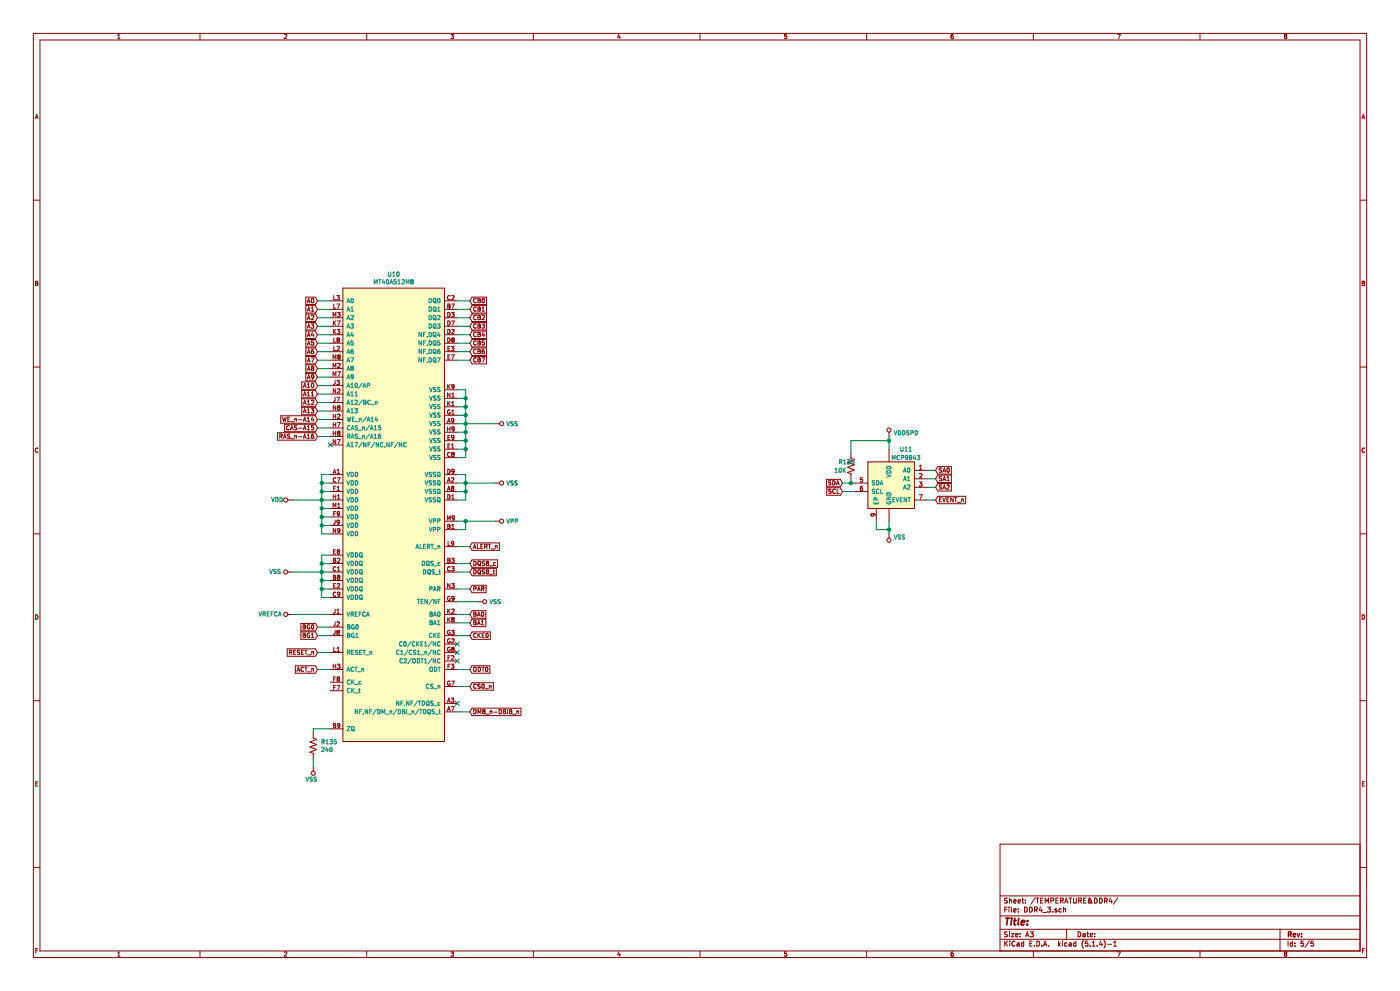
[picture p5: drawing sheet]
EESchema Schematic File Version 4
LIBS:DDR4_4Gb-cache
EELAYER 30 0
EELAYER END
$Descr A3 16535 11693
encoding utf-8
Sheet 5 5
Title ""
Date ""
Rev ""
Comp ""
Comment1 ""
Comment2 ""
Comment3 ""
Comment4 ""
$EndDescr
$Comp
L DDR4:MT40A512M8 U?
U 1 1
P 4650 6100
AR Path="/6161F0C2/68FF6FC2" Ref="U?"  Part="1" 
AR Path="/68A4C643/68FF6FC2" Ref="U?"  Part="1" 
AR Path="/68FF4A40/68FF6FC2" Ref="U10"  Part="1" 
F 0 "U10" H 4650 8965 50  0000 C CNN
F 1 "MT40A512M8" H 4650 8874 50  0000 C CNN
F 2 "DDR4_4Gb:BGA-117_9x13_9.0x10.5mm" H 5000 3350 50  0001 C CNN
F 3 "" H 5000 3350 50  0001 C CNN
	1    4650 6100
	1    0    0    -1  
$EndComp
Wire Wire Line
	3700 8650 3700 8600
Wire Wire Line
	3700 8600 3900 8600
Wire Wire Line
	3700 9050 3700 8950
Text GLabel 3750 7700 0    50   Input ~ 0
RESET_n
Wire Wire Line
	3750 7700 3900 7700
Wire Wire Line
	3450 5900 3800 5900
Wire Wire Line
	3800 5900 3800 5800
Wire Wire Line
	3800 5600 3900 5600
Wire Wire Line
	3900 6300 3800 6300
Wire Wire Line
	3800 6300 3800 6200
Connection ~ 3800 5900
Wire Wire Line
	3900 5700 3800 5700
Connection ~ 3800 5700
Wire Wire Line
	3800 5700 3800 5600
Wire Wire Line
	3900 5800 3800 5800
Connection ~ 3800 5800
Wire Wire Line
	3800 5800 3800 5700
Wire Wire Line
	3900 5900 3800 5900
Wire Wire Line
	3900 6000 3800 6000
Connection ~ 3800 6000
Wire Wire Line
	3800 6000 3800 5900
Wire Wire Line
	3900 6100 3800 6100
Connection ~ 3800 6100
Wire Wire Line
	3800 6100 3800 6000
Wire Wire Line
	3900 6200 3800 6200
Connection ~ 3800 6200
Wire Wire Line
	3800 6200 3800 6100
Wire Wire Line
	3450 6750 3800 6750
Wire Wire Line
	3800 6750 3800 6650
Connection ~ 3800 6750
Wire Wire Line
	3900 6550 3800 6550
Wire Wire Line
	3900 6650 3800 6650
Connection ~ 3800 6650
Wire Wire Line
	3800 6650 3800 6550
Wire Wire Line
	3900 6750 3800 6750
Wire Wire Line
	3900 6850 3800 6850
Connection ~ 3800 6850
Wire Wire Line
	3800 6850 3800 6750
Wire Wire Line
	3900 6950 3800 6950
Connection ~ 3800 6950
Wire Wire Line
	3800 6950 3800 6850
Wire Wire Line
	3900 7050 3800 7050
Wire Wire Line
	3800 7050 3800 6950
Wire Wire Line
	5850 5000 5500 5000
Wire Wire Line
	5500 4900 5500 4800
Wire Wire Line
	5500 4600 5400 4600
Wire Wire Line
	5400 5300 5500 5300
Wire Wire Line
	5500 5300 5500 5200
Connection ~ 5500 4900
Wire Wire Line
	5400 4700 5500 4700
Connection ~ 5500 4700
Wire Wire Line
	5500 4700 5500 4600
Wire Wire Line
	5400 4800 5500 4800
Connection ~ 5500 4800
Wire Wire Line
	5500 4800 5500 4700
Wire Wire Line
	5400 4900 5500 4900
Wire Wire Line
	5400 5000 5500 5000
Connection ~ 5500 5000
Wire Wire Line
	5500 5000 5500 4900
Wire Wire Line
	5400 5100 5500 5100
Connection ~ 5500 5100
Wire Wire Line
	5400 5200 5500 5200
Connection ~ 5500 5200
Wire Wire Line
	5500 5200 5500 5100
Wire Wire Line
	5500 5400 5500 5300
Connection ~ 5500 5300
Wire Wire Line
	5400 5400 5500 5400
Wire Wire Line
	5400 5600 5500 5600
Wire Wire Line
	5500 5600 5500 5700
Wire Wire Line
	5500 5900 5400 5900
Wire Wire Line
	5400 5800 5500 5800
Connection ~ 5500 5800
Wire Wire Line
	5500 5800 5500 5900
Wire Wire Line
	5400 5700 5500 5700
Connection ~ 5500 5700
Wire Wire Line
	5500 5700 5500 5800
Wire Wire Line
	5850 5700 5500 5700
Text GLabel 5550 6450 2    50   Input ~ 0
ALERT_n
Wire Wire Line
	5550 6450 5400 6450
Text GLabel 5550 6950 2    50   Input ~ 0
PAR
Wire Wire Line
	5550 6950 5400 6950
Text GLabel 3750 7900 0    50   Input ~ 0
ACT_n
Wire Wire Line
	3750 7900 3900 7900
Wire Wire Line
	5400 6150 5500 6150
Wire Wire Line
	5400 6250 5500 6250
Wire Wire Line
	5500 6250 5500 6150
Connection ~ 5500 6150
NoConn ~ 3900 5250
Text GLabel 3750 3550 0    50   Input ~ 0
A0
Wire Wire Line
	3750 3550 3900 3550
Text GLabel 3750 3650 0    50   Input ~ 0
A1
Wire Wire Line
	3750 3650 3900 3650
Text GLabel 3750 3750 0    50   Input ~ 0
A2
Wire Wire Line
	3750 3750 3900 3750
Text GLabel 3750 3850 0    50   Input ~ 0
A3
Wire Wire Line
	3750 3850 3900 3850
Text GLabel 3750 3950 0    50   Input ~ 0
A4
Wire Wire Line
	3750 3950 3900 3950
Text GLabel 3750 4050 0    50   Input ~ 0
A5
Wire Wire Line
	3750 4050 3900 4050
Text GLabel 3750 4150 0    50   Input ~ 0
A6
Wire Wire Line
	3750 4150 3900 4150
Text GLabel 3750 4250 0    50   Input ~ 0
A7
Wire Wire Line
	3750 4250 3900 4250
Text GLabel 3750 4350 0    50   Input ~ 0
A8
Wire Wire Line
	3750 4350 3900 4350
Text GLabel 3750 4450 0    50   Input ~ 0
A9
Wire Wire Line
	3750 4450 3900 4450
Text GLabel 3750 4550 0    50   Input ~ 0
A10
Wire Wire Line
	3750 4550 3900 4550
Text GLabel 3750 4650 0    50   Input ~ 0
A11
Wire Wire Line
	3750 4650 3900 4650
Text GLabel 3750 4750 0    50   Input ~ 0
A12
Wire Wire Line
	3750 4750 3900 4750
Text GLabel 3750 4850 0    50   Input ~ 0
A13
Wire Wire Line
	3750 4850 3900 4850
Text GLabel 3750 4950 0    50   Input ~ 0
WE_n-A14
Wire Wire Line
	3750 4950 3900 4950
Text GLabel 3750 5050 0    50   Input ~ 0
CAS-A15
Wire Wire Line
	3750 5050 3900 5050
Text GLabel 3750 5150 0    50   Input ~ 0
RAS_n-A16
Wire Wire Line
	3750 5150 3900 5150
Text GLabel 3750 7400 0    50   Input ~ 0
BG0
Wire Wire Line
	3750 7400 3900 7400
Text GLabel 3750 7500 0    50   Input ~ 0
BG1
Wire Wire Line
	3750 7500 3900 7500
Text GLabel 5550 7250 2    50   Input ~ 0
BA0
Wire Wire Line
	5550 7250 5400 7250
Text GLabel 5550 7350 2    50   Input ~ 0
BA1
Wire Wire Line
	5550 7350 5400 7350
Text GLabel 5550 7500 2    50   Input ~ 0
CKE0
Wire Wire Line
	5550 7500 5400 7500
NoConn ~ 5400 7600
NoConn ~ 5400 7700
NoConn ~ 5400 7800
Text GLabel 5550 7900 2    50   Input ~ 0
ODT0
Wire Wire Line
	5550 7900 5400 7900
Text GLabel 5550 8100 2    50   Input ~ 0
CS0_n
Wire Wire Line
	5550 8100 5400 8100
NoConn ~ 5400 8300
Wire Wire Line
	5550 3550 5400 3550
Wire Wire Line
	5550 3650 5400 3650
Wire Wire Line
	5400 3750 5550 3750
Wire Wire Line
	5550 3850 5400 3850
Wire Wire Line
	5400 3950 5550 3950
Wire Wire Line
	5400 4050 5550 4050
Wire Wire Line
	5400 4150 5550 4150
Wire Wire Line
	5550 4250 5400 4250
Wire Wire Line
	5650 7100 5400 7100
Wire Wire Line
	5500 5000 5500 5100
Wire Wire Line
	5400 6650 5550 6650
Wire Wire Line
	5400 6750 5550 6750
Wire Wire Line
	5400 8400 5550 8400
$Comp
L DDR4:R R?
U 1 1
P 3700 8800
AR Path="/6161F0C2/68FF7061" Ref="R?"  Part="1" 
AR Path="/68A4C643/68FF7061" Ref="R?"  Part="1" 
AR Path="/68FF4A40/68FF7061" Ref="R135"  Part="1" 
F 0 "R135" V 3654 8888 50  0000 L CNN
F 1 "240" V 3745 8888 50  0000 L CNN
F 2 "" H 3700 8700 50  0001 C CNN
F 3 "" H 3700 8700 50  0001 C CNN
	1    3700 8800
	0    1    1    0   
$EndComp
$Comp
L DDR4:VSS U?
U 1 1
P 5850 5000
AR Path="/6161F0C2/68FF7067" Ref="U?"  Part="1" 
AR Path="/68A4C643/68FF7067" Ref="U?"  Part="1" 
AR Path="/68FF4A40/68FF7067" Ref="#U0165"  Part="1" 
F 0 "#U0165" H 5850 4800 50  0001 C CNN
F 1 "VSS" V 5850 5128 50  0000 L CNN
F 2 "" H 5850 4800 50  0001 C CNN
F 3 "" H 5850 4800 50  0001 C CNN
	1    5850 5000
	0    1    1    0   
$EndComp
$Comp
L DDR4:VSS U?
U 1 1
P 5850 5700
AR Path="/6161F0C2/68FF706D" Ref="U?"  Part="1" 
AR Path="/68A4C643/68FF706D" Ref="U?"  Part="1" 
AR Path="/68FF4A40/68FF706D" Ref="#U0166"  Part="1" 
F 0 "#U0166" H 5850 5500 50  0001 C CNN
F 1 "VSS" V 5850 5828 50  0000 L CNN
F 2 "" H 5850 5500 50  0001 C CNN
F 3 "" H 5850 5500 50  0001 C CNN
	1    5850 5700
	0    1    1    0   
$EndComp
$Comp
L DDR4:VSS U?
U 1 1
P 3700 9050
AR Path="/6161F0C2/68FF7073" Ref="U?"  Part="1" 
AR Path="/68A4C643/68FF7073" Ref="U?"  Part="1" 
AR Path="/68FF4A40/68FF7073" Ref="#U0167"  Part="1" 
F 0 "#U0167" H 3700 8850 50  0001 C CNN
F 1 "VSS" H 3650 9200 50  0000 L CNN
F 2 "" H 3700 8850 50  0001 C CNN
F 3 "" H 3700 8850 50  0001 C CNN
	1    3700 9050
	-1   0    0    1   
$EndComp
$Comp
L DDR4:VDD U?
U 1 1
P 3450 5900
AR Path="/6161F0C2/68FF7079" Ref="U?"  Part="1" 
AR Path="/68A4C643/68FF7079" Ref="U?"  Part="1" 
AR Path="/68FF4A40/68FF7079" Ref="#U0168"  Part="1" 
F 0 "#U0168" H 3450 5750 50  0001 C CNN
F 1 "VDD" V 3450 6150 50  0000 R CNN
F 2 "" H 3450 5750 50  0001 C CNN
F 3 "" H 3450 5750 50  0001 C CNN
	1    3450 5900
	0    -1   -1   0   
$EndComp
$Comp
L DDR4:VSS U?
U 1 1
P 3450 6750
AR Path="/6161F0C2/68FF707F" Ref="U?"  Part="1" 
AR Path="/68A4C643/68FF707F" Ref="U?"  Part="1" 
AR Path="/68FF4A40/68FF707F" Ref="#U0169"  Part="1" 
F 0 "#U0169" H 3450 6550 50  0001 C CNN
F 1 "VSS" V 3450 6878 50  0000 L CNN
F 2 "" H 3450 6550 50  0001 C CNN
F 3 "" H 3450 6550 50  0001 C CNN
	1    3450 6750
	0    -1   -1   0   
$EndComp
$Comp
L DDR4:VREFCA U?
U 1 1
P 3450 7250
AR Path="/6161F0C2/68FF7085" Ref="U?"  Part="1" 
AR Path="/68A4C643/68FF7085" Ref="U?"  Part="1" 
AR Path="/68FF4A40/68FF7085" Ref="#U0170"  Part="1" 
F 0 "#U0170" H 3450 7050 50  0001 C CNN
F 1 "VREFCA" V 3450 7650 50  0000 R CNN
F 2 "" H 3450 7050 50  0001 C CNN
F 3 "" H 3450 7050 50  0001 C CNN
	1    3450 7250
	0    -1   -1   0   
$EndComp
Wire Wire Line
	3450 7250 3900 7250
$Comp
L DDR4:VPP U?
U 1 1
P 5850 6150
AR Path="/6161F0C2/68FF708C" Ref="U?"  Part="1" 
AR Path="/68A4C643/68FF708C" Ref="U?"  Part="1" 
AR Path="/68FF4A40/68FF708C" Ref="#U0171"  Part="1" 
F 0 "#U0171" H 5850 5950 50  0001 C CNN
F 1 "VPP" V 5850 6278 50  0000 L CNN
F 2 "" H 5850 5950 50  0001 C CNN
F 3 "" H 5850 5950 50  0001 C CNN
	1    5850 6150
	0    1    1    0   
$EndComp
Wire Wire Line
	5500 6150 5850 6150
$Comp
L DDR4:VSS #PWR?
U 1 1
P 5650 7100
AR Path="/6161F0C2/68FF7093" Ref="#PWR?"  Part="1" 
AR Path="/68A4C643/68FF7093" Ref="#PWR?"  Part="1" 
AR Path="/68FF4A40/68FF7093" Ref="#PWR0112"  Part="1" 
F 0 "#PWR0112" H 5450 6950 50  0001 C CNN
F 1 "VSS" V 5650 7228 50  0000 L CNN
F 2 "" H 5650 7100 50  0001 C CNN
F 3 "" H 5650 7100 50  0001 C CNN
	1    5650 7100
	0    1    1    0   
$EndComp
Text GLabel 5550 3850 2    50   Input ~ 0
CB3
Text GLabel 5550 4250 2    50   Input ~ 0
CB7
Text GLabel 5550 3650 2    50   Input ~ 0
CB1
Text GLabel 5550 3750 2    50   Input ~ 0
CB2
Text GLabel 5550 4150 2    50   Input ~ 0
CB6
Text GLabel 5550 3550 2    50   Input ~ 0
CB0
Text GLabel 5550 3950 2    50   Input ~ 0
CB4
Text GLabel 5550 4050 2    50   Input ~ 0
CB5
Text GLabel 5550 6750 2    50   Input ~ 0
DQS8_t
Text GLabel 5550 6650 2    50   Input ~ 0
DQS8_c
Text GLabel 5550 8400 2    50   Input ~ 0
DM8_n-DBI8_n
$Comp
L DDR4:MCP9843 U11
U 1 1
P 10500 5750
F 0 "U11" H 10700 6200 50  0000 C CNN
F 1 "MCP9843" H 10700 6100 50  0000 C CNN
F 2 "DDR4_4Gb:SOIC-8" H 10750 5050 118 0001 C CNN
F 3 "" H 10750 5050 118 0001 C CNN
	1    10500 5750
	1    0    0    -1  
$EndComp
$Comp
L DDR4:VSS #U0172
U 1 1
P 10500 6300
F 0 "#U0172" H 10500 6100 50  0001 C CNN
F 1 "VSS" H 10447 6342 50  0000 R CNN
F 2 "" H 10500 6100 50  0001 C CNN
F 3 "" H 10500 6100 50  0001 C CNN
	1    10500 6300
	-1   0    0    1   
$EndComp
Wire Wire Line
	10500 6150 10500 6250
Wire Wire Line
	10350 6150 10350 6250
Wire Wire Line
	10350 6250 10500 6250
Connection ~ 10500 6250
Wire Wire Line
	10500 6250 10500 6300
Text GLabel 9950 5800 0    50   Input ~ 0
SCL
Text GLabel 9950 5700 0    50   Input ~ 0
SDA
Wire Wire Line
	10500 5150 10500 5200
$Comp
L DDR4:VDDSPD #U0173
U 1 1
P 10500 5150
F 0 "#U0173" H 10500 4950 50  0001 C CNN
F 1 "VDDSPD" H 10553 5192 50  0000 L CNN
F 2 "" H 10500 4950 50  0001 C CNN
F 3 "" H 10500 4950 50  0001 C CNN
	1    10500 5150
	1    0    0    -1  
$EndComp
Wire Wire Line
	10100 5700 10050 5700
Wire Wire Line
	9950 5800 10100 5800
$Comp
L DDR4:R R136
U 1 1
P 10050 5500
F 0 "R136" V 10000 5350 50  0000 L CNN
F 1 "10K" V 10100 5300 50  0000 L CNN
F 2 "" H 10050 5400 50  0001 C CNN
F 3 "" H 10050 5400 50  0001 C CNN
	1    10050 5500
	0    1    1    0   
$EndComp
Wire Wire Line
	10050 5650 10050 5700
Connection ~ 10050 5700
Wire Wire Line
	10050 5700 9950 5700
Wire Wire Line
	10050 5350 10050 5200
Wire Wire Line
	10050 5200 10500 5200
Connection ~ 10500 5200
Wire Wire Line
	10500 5200 10500 5300
Text GLabel 11050 5650 2    50   Input ~ 0
SA1
Text GLabel 11050 5550 2    50   Input ~ 0
SA0
Text GLabel 11050 5750 2    50   Input ~ 0
SA2
Text GLabel 11050 5900 2    50   Input ~ 0
EVENT_n
Wire Wire Line
	11050 5750 10950 5750
Wire Wire Line
	10950 5650 11050 5650
Wire Wire Line
	11050 5550 10950 5550
Wire Wire Line
	10950 5900 11050 5900
$EndSCHEMATC
